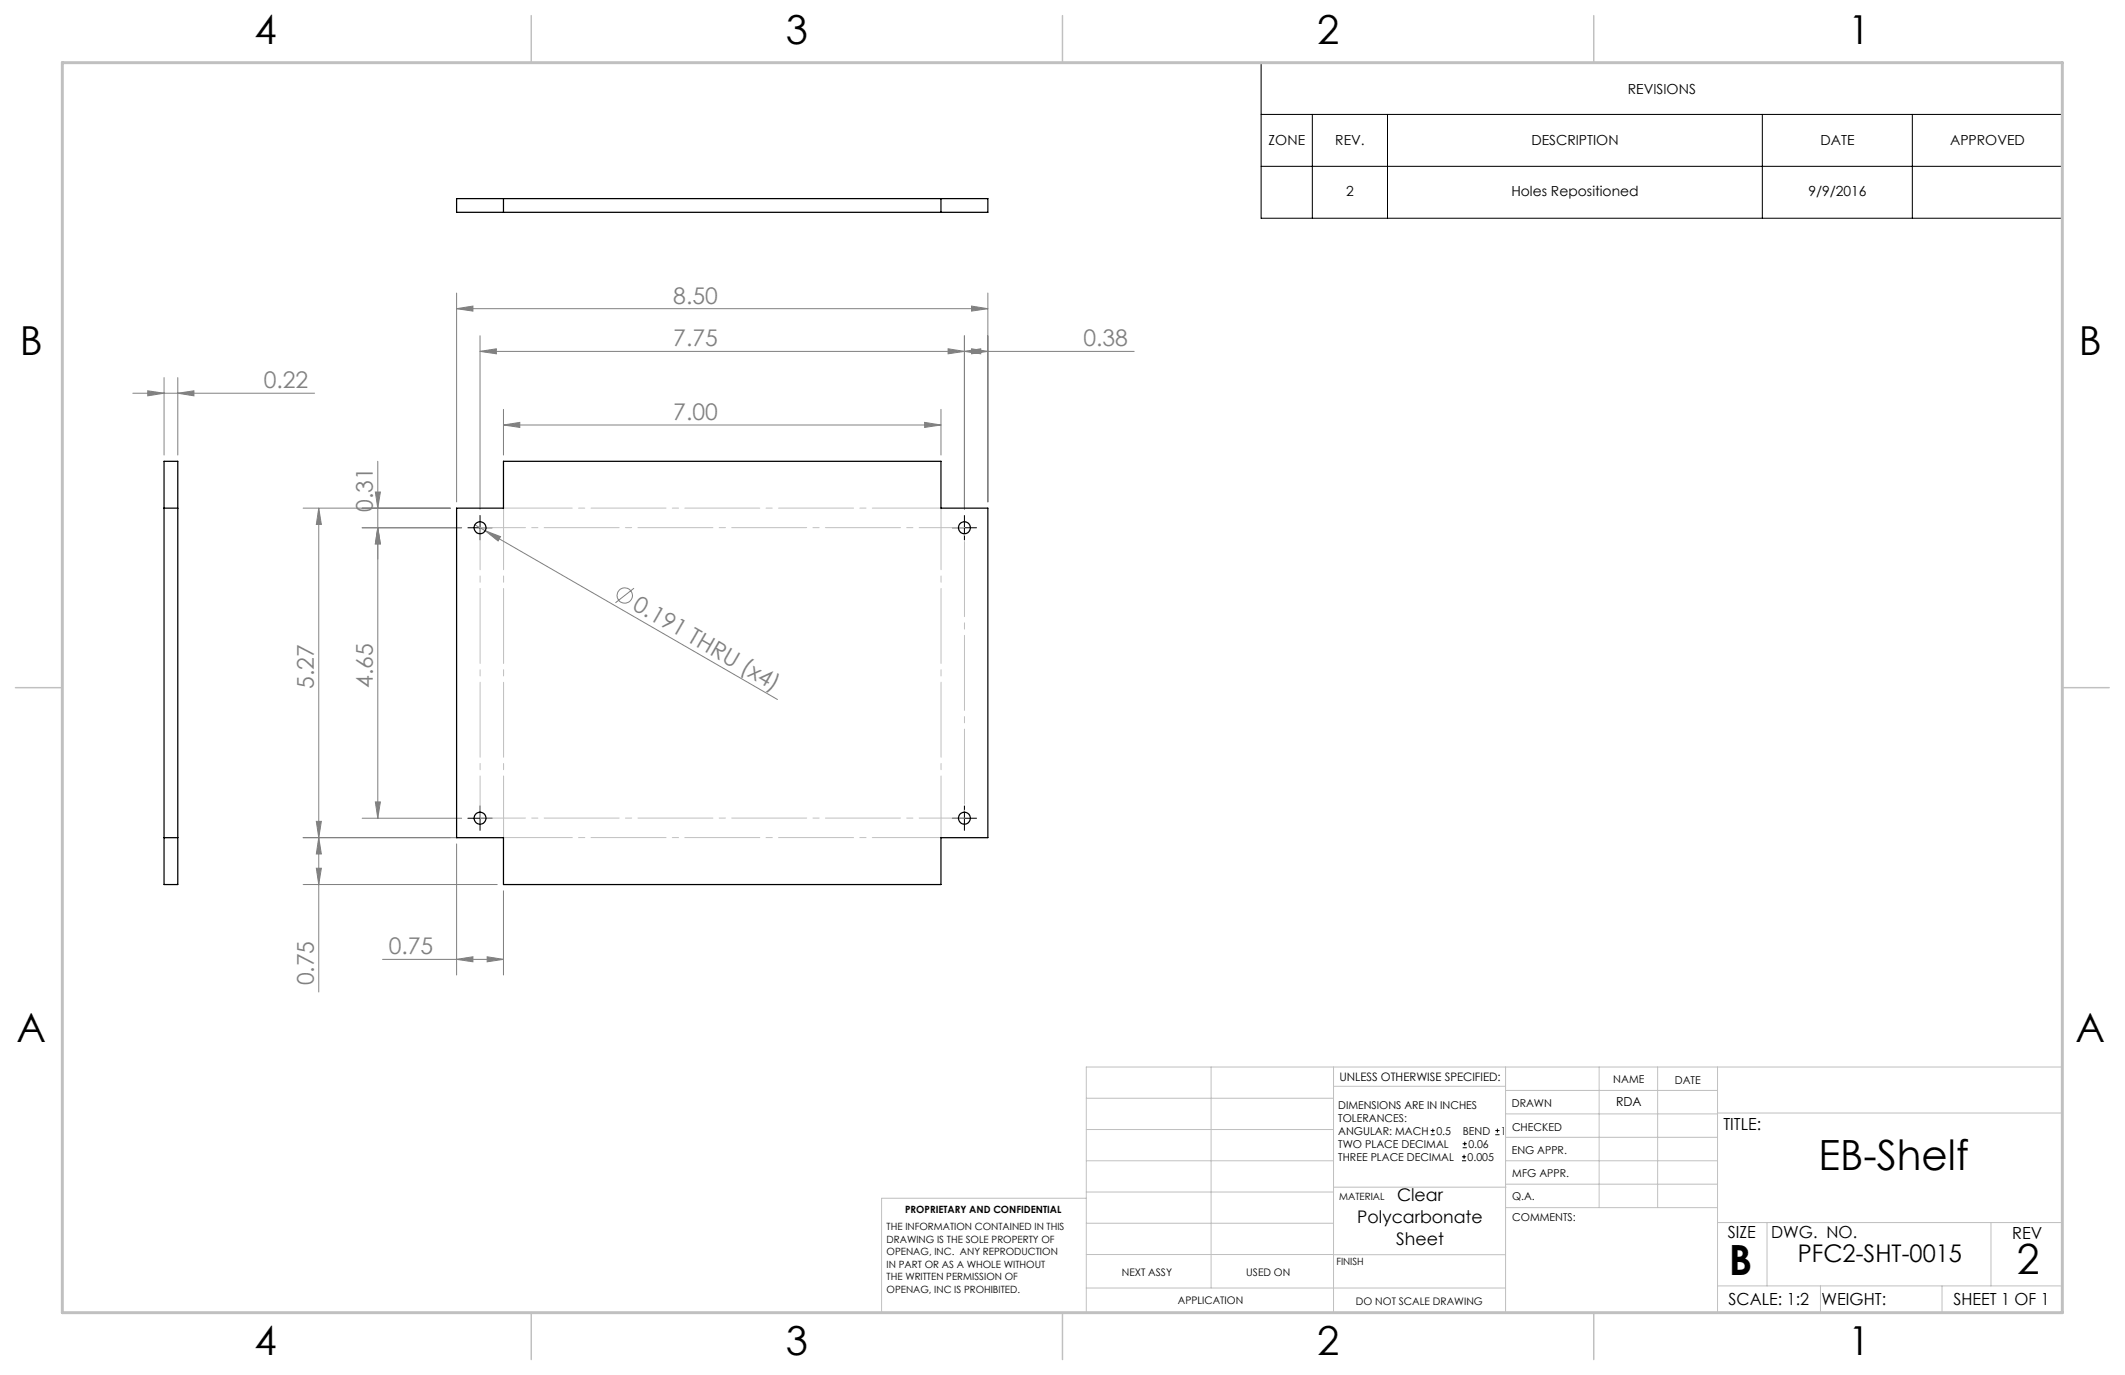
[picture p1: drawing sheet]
<svg xmlns="http://www.w3.org/2000/svg" width="432mm" height="279mm" viewBox="0 0 432 279" stroke-linecap="round" stroke-linejoin="round" font-family="sans-serif">
<g fill="none" stroke="#808080" stroke-width=".2">
<path d="M92.8 59.5v42.5M200.7 59.5v42.5M27 79.9h36.9M30 79.4l3.3 .5-3.3 .5zM33.3 76.7v15.8M36.1 79.9l3.3-.5v1zM36.1 76.7v15.8M92.8 62.7l3.3-.5v1zM92.8 62.7h107.9M97.5 71.4l3.4-.5v1zM97.5 68.2v35.3M97.5 71.4h133"/>
<path d="M192.7 70.9l3.3 .5-3.3 .5zM196 71.4l3.3-.5v1zM196 68.2v35.3M197.4 62.2l3.3 .5-3.3 .5zM197.4 70.9l3.3 .5-3.3 .5zM76.3 100h1l-.5 3.3zM76.8 93.7v72.6M102.3 86.4l3.3-.6v1.1zM102.3 83.2v9.3M102.3 86.4h88.9M187.9 85.8l3.3 .6-3.3 .5zM191.2 83.2v9.3"/>
<path d="M61.6 103.3h29.9M64.8 103.3v98.3M64.8 103.3l.5 3.3h-1zM73.6 107.2h20.2M76.8 107.2l.5 3.3h-1zM96.5 106.6l2.1 1.2M98.6 107.8l3.1 1.2-.5 .9zM98.6 107.8l59.4 34.3M128.8 119.5l-3.7 3M61.6 170.2h31.4M61.6 179.7h39.4M64.3 176.4h1l-.5 3.3z"/>
<path d="M64.3 166.9h1l-.5 3.3zM64.8 170.2l.5 3.3h-1zM73.6 166.3h20.2M76.3 162.9h1l-.5 3.4zM92.8 171.5v26.6M77.7 194.9h24.6M92.8 194.9l3.3-.5v1zM99 194.4l3.3 .5-3.3 .5zM102.3 181v17.1"/>
<circle cx="127" cy="121" r="1.55"/>
</g>
<g fill="none" stroke="#000" stroke-width=".2">
<path d="M256.3 12.7h162.8v31.6h-162.8zM256.3 23.2h162.8M256.3 33.8h162.8M266.7 23.2v21.1M281.9 23.2v21.1M358.1 23.2v21.1M388.6 23.2v21.1M95.1 107.2h4.9M97.5 104.7v5M193.5 107.2h4.9M196 104.7v5M95.1 166.3h4.9"/>
<path d="M97.5 163.8v4.9M193.5 166.3h4.9M196 163.8v4.9M290.7 230.6h.8M290.7 229.7h.8M291.1 229.3v.9M297.1 235.9h.8M297.1 235.1h.8M297.2 233.2h.9M297.2 232.4h.9M297.5 234.6v.9M297.6 232v.8"/>
<path d="M303.8 230.6h.9M303.8 229.7h.9M304.3 229.3v.9"/>
</g>
<path d="M196 108.4v56.6" fill="none" stroke="#c0c0c0" stroke-width=".2" stroke-dasharray="15.2 1.3 1.3 1.3" stroke-dashoffset="-1.6"/>
<path d="M97.6 107.2v59" fill="none" stroke="#c0c0c0" stroke-width=".2" stroke-dasharray="15.2 1.3 1.3 1.3" stroke-dashoffset="6.7"/>
<path d="M97.6 107.2h98.4M97.6 166.2h98.4" fill="none" stroke="#c0c0c0" stroke-width=".2" stroke-dasharray="15.2 1.3 1.3 1.3" stroke-dashoffset="6"/>
<path d="M102.3 103.2h88.9M102.3 170.2h88.9" fill="none" stroke="#c0c0c0" stroke-width=".2" stroke-dasharray="15.2 1.3 1.3 1.3" stroke-dashoffset="1.3"/>
<path d="M102.3 103.2v67M191.2 170.2v-67" fill="none" stroke="#c0c0c0" stroke-width=".2" stroke-dasharray="15.2 1.3 1.3 1.3" stroke-dashoffset="2.7"/>
<g fill="none" stroke="#c0c0c0" stroke-width=".2">
<path d="M246.1 216.8v44.9M271 216.8v49.9M305.9 216.8v49.9M324.9 216.8v28.6M336.8 216.8v28.6M349 216.8v49.9M220.7 235.9h50.3M220.7 229.5h50.3M220.7 223.2h50.3M271 220.7h34.9M305.9 231.1h43.1M305.9 226.3h43.1"/>
<path d="M305.9 221.6h43.1M305.9 235.9h43.1M349 226.2h70.1M220.7 243.5h-41.6v23.2h240v-49.9h-198.4v49.9M220.7 248.6h50.3M220.7 242.2h50.3M220.7 254.9h50.3M271 255h34.9M271 241.2h35M305.9 240.6h43.1M306 245.4h43M349 248.4h70.1"/>
<path d="M359.1 248.4v12.9M404.6 248.4v12.9M220.7 261.7h85.2M349 261.3h70.1M369.9 261.3v5.4M394.6 261.3v5.4"/>
</g>
<path d="M107.9 3.2v9.5M215.9 3.2v9.5M323.8 3.2v9.5M3.1 139.7h9.6M419.1 139.7h9.5M107.9 266.7v9.6M215.9 266.7v9.6M323.8 266.7v9.6" fill="none" stroke="#c0c0c0" stroke-width=".3"/>
<path d="M12.7 12.7h406.4v254h-406.4z" fill="none" stroke="#c0c0c0" stroke-width=".6"/>
<g fill="#808080">
<path d="M98.6 107.8l3.1 1.2-.5 .9z"/>
<path d="M64.8 170.2l.5 3.3h-1zM64.3 176.4h1l-.5 3.3z"/>
<path d="M102.3 86.4l3.3-.6v1.1zM187.9 85.8l3.3 .6-3.3 .5zM97.5 71.4l3.4-.5v1zM192.7 70.9l3.3 .5-3.3 .5zM92.8 194.9l3.3-.5v1zM99 194.4l3.3 .5-3.3 .5z"/>
<path d="M36.1 79.9l3.3-.5v1zM30 79.4l3.3 .5-3.3 .5z"/>
<path d="M64.3 166.9h1l-.5 3.3zM64.8 103.3l.5 3.3h-1zM76.8 107.2l.5 3.3h-1zM76.3 100h1l-.5 3.3z"/>
<path d="M76.8 107.2l.5 3.3h-1zM76.3 162.9h1l-.5 3.4z"/>
<path d="M92.8 62.7l3.3-.5v1zM197.4 62.2l3.3 .5-3.3 .5zM196 71.4l3.3-.5v1zM197.4 70.9l3.3 .5-3.3 .5z"/>
</g>
<g fill="none" stroke="#000" stroke-width=".25">
<path d="M92.8 40.4h107.9v2.7h-107.9zM102.3 40.4v2.7M191.2 40.4v2.7M33.3 93.7h2.8v86h-2.8zM33.3 103.3h2.8M92.8 103.3h9.5v-9.6h88.9v9.6h9.5v66.9h-9.5v9.5h-88.9v-9.5h-9.5zM33.3 170.2h2.8"/>
<circle cx="97.5" cy="107.2" r="1.21"/>
<circle cx="196" cy="107.2" r="1.21"/>
<circle cx="97.5" cy="166.2" r="1.21"/>
<circle cx="196" cy="166.2" r="1.21"/>
</g>
<g font-size="8.5">
<text x="369.5" y="237.7">EB-Shelf</text>
<text x="351.3" y="259">B</text>
<text x="409.9" y="258.9">2</text>
</g>
<g font-size="8.1">
<text x="51.7" y="9">4</text>
<text x="159.7" y="9">3</text>
<text x="267.6" y="9">2</text>
<text x="375.6" y="9">1</text>
<text x="4" y="72">B</text>
<text x="422.4" y="72">B</text>
<text x="3.3" y="211.7">A</text>
<text x="421.7" y="211.7">A</text>
<text x="51.7" y="275.2">4</text>
<text x="159.7" y="275.2">3</text>
<text x="267.6" y="275.2">2</text>
<text x="375.6" y="275.2">1</text>
</g>
<text font-size="4.9" x="365.3" y="256.5">PFC2-SHT-0015</text>
<g font-size="4.7" fill="#808080">
<text x="136.8" y="61.7">8.50</text>
<text x="136.8" y="70.4">7.75</text>
<text x="220.2" y="70.4">0.38</text>
<text x="53.6" y="78.9">0.22</text>
<text x="136.8" y="85.3">7.00</text>
<text x="75.8" y="104" transform="rotate(-90 75.8 104)">0.31</text>
<text x="128.3" y="123.8" transform="rotate(30 128.3 123.8)">0.191 THRU (x4)</text>
<text x="63.8" y="140" transform="rotate(-90 63.8 140)">5.27</text>
<text x="75.8" y="139.8" transform="rotate(-90 75.8 139.8)">4.65</text>
<text x="79" y="193.9">0.75</text>
<text x="63.8" y="200.3" transform="rotate(-90 63.8 200.3)">0.75</text>
</g>
<g font-size="3.5">
<text x="283.9" y="244">Clear</text>
<text x="275.8" y="248.5">Polycarbonate</text>
<text x="283.7" y="253">Sheet</text>
</g>
<g font-size="3.4">
<text x="350.2" y="229.5">TITLE:</text>
<text x="351.1" y="251.6">SIZE</text>
<text x="359.9" y="251.6">DWG. NO.</text>
<text x="408.9" y="251.7">REV</text>
<text x="351.2" y="265.2">SCALE: 1:2</text>
<text x="370.1" y="265.3">WEIGHT:</text>
<text x="396.9" y="265.2">SHEET 1 OF 1</text>
</g>
<g font-size="2.8">
<text x="330.8" y="19">REVISIONS</text>
<text x="257.8" y="29.6">ZONE</text>
<text x="271.3" y="29.6">REV.</text>
<text x="311.2" y="29.6">DESCRIPTION</text>
<text x="369.9" y="29.6">DATE</text>
<text x="396.3" y="29.6">APPROVED</text>
<text x="273.5" y="39.8">2</text>
<text x="307.1" y="39.8">Holes Repositioned</text>
<text x="367.5" y="39.8">9/9/2016</text>
</g>
<text font-size="2.5" x="328.4" y="224.8">RDA</text>
<text font-size="2.4" x="272.2" y="219.7">UNLESS OTHERWISE SPECIFIED:</text>
<g font-size="2.2">
<text x="327.8" y="220.1">NAME</text>
<text x="340.3" y="220.2">DATE</text>
<text x="271.9" y="225.3">DIMENSIONS ARE IN INCHES</text>
<text x="271.9" y="227.9">TOLERANCES:</text>
<text x="307.2" y="224.9">DRAWN</text>
<text x="271.9" y="233.2">TWO PLACE DECIMAL</text>
<text x="271.9" y="230.6">ANGULAR: MACH</text>
<text x="291.9" y="230.6">0.5</text>
<text x="297.2" y="230.6">BEND</text>
<text x="298.4" y="233.2">0.06</text>
<text x="305" y="230.6">1</text>
<text x="307.3" y="229.8">CHECKED</text>
<text x="271.9" y="235.9">THREE PLACE DECIMAL</text>
<text x="298.2" y="235.9">0.005</text>
<text x="307.2" y="234.5">ENG APPR.</text>
<text x="307.3" y="239.2">MFG APPR.</text>
<text x="307.3" y="243.9">Q.A.</text>
<text x="307.3" y="248.1">COMMENTS:</text>
</g>
<g font-size="2.1">
<text x="227.9" y="259.2">NEXT ASSY</text>
<text x="253.3" y="259.2">USED ON</text>
<text x="239.3" y="265">APPLICATION</text>
<text x="275.5" y="265.1">DO NOT SCALE DRAWING</text>
</g>
<g font-size="2">
<text x="272.1" y="243.9">MATERIAL</text>
<text x="180.2" y="250">THE INFORMATION CONTAINED IN THIS</text>
<text x="183.9" y="246.4">PROPRIETARY AND CONFIDENTIAL</text>
<text x="180.2" y="252.5">DRAWING IS THE SOLE PROPERTY OF</text>
<text x="180.2" y="255.1">OPENAG, INC. ANY REPRODUCTION</text>
<text x="180.2" y="257.6">IN PART OR AS A WHOLE WITHOUT</text>
<text x="271.5" y="257">FINISH</text>
<text x="180.2" y="260.1">THE WRITTEN PERMISSION OF</text>
<text x="180.2" y="262.6">OPENAG, INC IS PROHIBITED.</text>
</g>
</svg>
